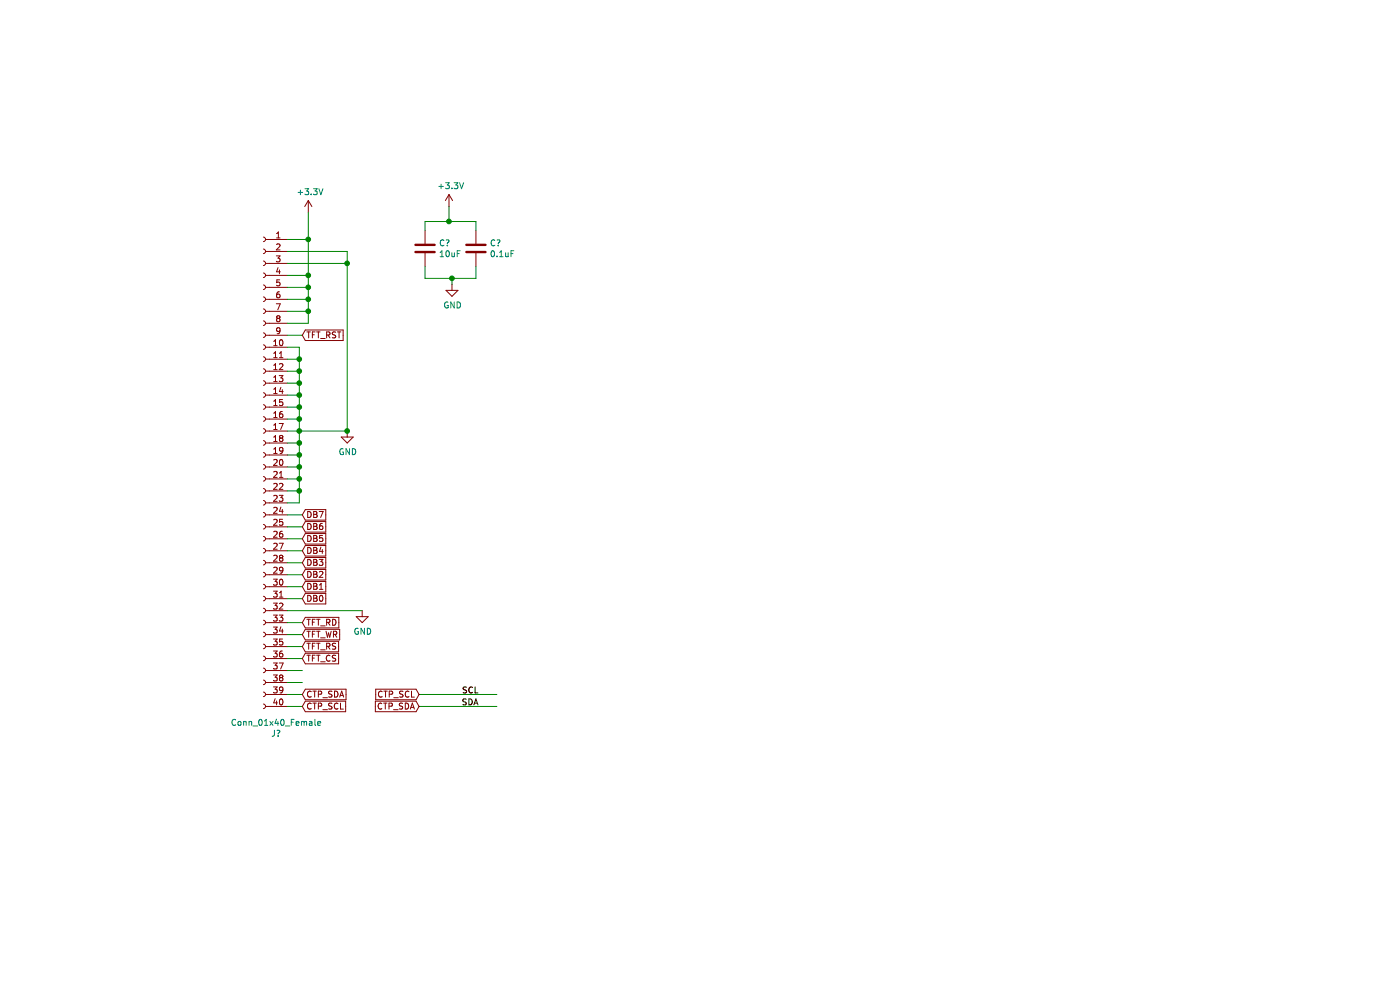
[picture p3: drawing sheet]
EESchema Schematic File Version 4
EELAYER 30 0
EELAYER END
$Descr A4 11693 8268
encoding utf-8
Sheet 3 3
Title ""
Date ""
Rev ""
Comp ""
Comment1 ""
Comment2 ""
Comment3 ""
Comment4 ""
$EndDescr
$Comp
L Connector:Conn_01x40_Female J?
U 1 1
P 2200 3900
F 0 "J?" H 2092 1675 50  0000 C CNN
F 1 "Conn_01x40_Female" H 2092 1766 50  0000 C CNN
F 2 "Connector_FFC-FPC:Hirose_FH12-40S-0.5SH_1x40-1MP_P0.50mm_Horizontal" H 2200 3900 50  0001 C CNN
F 3 "~" H 2200 3900 50  0001 C CNN
	1    2200 3900
	-1   0    0    -1  
$EndComp
Wire Wire Line
	2400 2000 2575 2000
$Comp
L power:+3.3V #PWR?
U 1 1
P 2575 1775
F 0 "#PWR?" H 2575 1625 50  0001 C CNN
F 1 "+3.3V" H 2590 1948 50  0000 C CNN
F 2 "" H 2575 1775 50  0001 C CNN
F 3 "" H 2575 1775 50  0001 C CNN
	1    2575 1775
	1    0    0    -1  
$EndComp
Wire Wire Line
	2575 1775 2575 2000
$Comp
L power:GND #PWR?
U 1 1
P 2900 3600
F 0 "#PWR?" H 2900 3350 50  0001 C CNN
F 1 "GND" H 2905 3427 50  0000 C CNN
F 2 "" H 2900 3600 50  0001 C CNN
F 3 "" H 2900 3600 50  0001 C CNN
	1    2900 3600
	1    0    0    -1  
$EndComp
Wire Wire Line
	2400 2200 2900 2200
Wire Wire Line
	2900 2200 2900 2100
Wire Wire Line
	2900 2100 2400 2100
Wire Wire Line
	2400 2300 2575 2300
Wire Wire Line
	2575 2300 2575 2000
Connection ~ 2575 2000
Wire Wire Line
	2400 2400 2575 2400
Wire Wire Line
	2575 2400 2575 2300
Connection ~ 2575 2300
Wire Wire Line
	2400 2500 2575 2500
Connection ~ 2575 2400
Wire Wire Line
	2400 2600 2575 2600
Wire Wire Line
	2575 2400 2575 2500
Connection ~ 2575 2500
Wire Wire Line
	2575 2500 2575 2600
Connection ~ 2900 2200
Wire Wire Line
	2525 2800 2400 2800
Text GLabel 2525 4300 2    50   Input ~ 0
DB7
Wire Wire Line
	2525 4300 2400 4300
Text GLabel 2525 4400 2    50   Input ~ 0
DB6
Text GLabel 2525 4500 2    50   Input ~ 0
DB5
Text GLabel 2525 4600 2    50   Input ~ 0
DB4
Text GLabel 2525 4700 2    50   Input ~ 0
DB3
Text GLabel 2525 4800 2    50   Input ~ 0
DB2
Text GLabel 2525 4900 2    50   Input ~ 0
DB1
Text GLabel 2525 5000 2    50   Input ~ 0
DB0
Wire Wire Line
	2400 4400 2525 4400
Wire Wire Line
	2400 4500 2525 4500
Wire Wire Line
	2400 4600 2525 4600
Wire Wire Line
	2525 4700 2400 4700
Wire Wire Line
	2400 4800 2525 4800
Wire Wire Line
	2400 4900 2525 4900
Wire Wire Line
	2400 5000 2525 5000
Text GLabel 2525 5200 2    50   Input ~ 0
TFT_RD
Text GLabel 2525 5300 2    50   Input ~ 0
TFT_WR
Text GLabel 2525 5400 2    50   Input ~ 0
TFT_RS
Text GLabel 2525 5800 2    50   Input ~ 0
CTP_SDA
Text GLabel 2525 5900 2    50   Input ~ 0
CTP_SCL
Wire Wire Line
	2400 5200 2525 5200
Wire Wire Line
	2525 5300 2400 5300
Wire Wire Line
	2400 5400 2525 5400
Wire Wire Line
	2525 5500 2400 5500
Wire Wire Line
	2400 5600 2525 5600
Wire Wire Line
	2525 5700 2400 5700
Wire Wire Line
	2400 5800 2525 5800
Wire Wire Line
	2525 5900 2400 5900
$Comp
L Device:C C?
U 1 1
P 3975 2075
AR Path="/5F7FDDC6/61C74901" Ref="C?"  Part="1" 
AR Path="/61C74901" Ref="C?"  Part="1" 
AR Path="/61DFC659/61C74901" Ref="C?"  Part="1" 
F 0 "C?" H 4090 2121 50  0000 L CNN
F 1 "0.1uF" H 4090 2030 50  0000 L CNN
F 2 "Capacitor_SMD:C_0805_2012Metric" H 4013 1925 50  0001 C CNN
F 3 "~" H 3975 2075 50  0001 C CNN
	1    3975 2075
	1    0    0    -1  
$EndComp
$Comp
L power:+3.3V #PWR?
U 1 1
P 3750 1725
AR Path="/5F7FDDC6/61C74907" Ref="#PWR?"  Part="1" 
AR Path="/61C74907" Ref="#PWR?"  Part="1" 
AR Path="/61DFC659/61C74907" Ref="#PWR?"  Part="1" 
F 0 "#PWR?" H 3750 1575 50  0001 C CNN
F 1 "+3.3V" H 3765 1898 50  0000 C CNN
F 2 "" H 3750 1725 50  0001 C CNN
F 3 "" H 3750 1725 50  0001 C CNN
	1    3750 1725
	1    0    0    -1  
$EndComp
Wire Wire Line
	3975 1850 3975 1925
$Comp
L power:GND #PWR?
U 1 1
P 3775 2375
AR Path="/5F7FDDC6/61C7490E" Ref="#PWR?"  Part="1" 
AR Path="/61C7490E" Ref="#PWR?"  Part="1" 
AR Path="/61DFC659/61C7490E" Ref="#PWR?"  Part="1" 
F 0 "#PWR?" H 3775 2125 50  0001 C CNN
F 1 "GND" H 3780 2202 50  0000 C CNN
F 2 "" H 3775 2375 50  0001 C CNN
F 3 "" H 3775 2375 50  0001 C CNN
	1    3775 2375
	1    0    0    -1  
$EndComp
$Comp
L Device:C C?
U 1 1
P 3550 2075
AR Path="/5F7FDDC6/61C74914" Ref="C?"  Part="1" 
AR Path="/61C74914" Ref="C?"  Part="1" 
AR Path="/61DFC659/61C74914" Ref="C?"  Part="1" 
F 0 "C?" H 3665 2121 50  0000 L CNN
F 1 "10uF" H 3665 2030 50  0000 L CNN
F 2 "Capacitor_SMD:C_0805_2012Metric" H 3588 1925 50  0001 C CNN
F 3 "~" H 3550 2075 50  0001 C CNN
	1    3550 2075
	1    0    0    -1  
$EndComp
Wire Wire Line
	3550 1925 3550 1850
Wire Wire Line
	3550 1850 3750 1850
Wire Wire Line
	3750 1725 3750 1850
Connection ~ 3750 1850
Wire Wire Line
	3750 1850 3975 1850
Wire Wire Line
	3775 2375 3775 2325
Wire Wire Line
	3775 2325 3550 2325
Wire Wire Line
	3550 2325 3550 2225
Wire Wire Line
	3775 2325 3975 2325
Wire Wire Line
	3975 2225 3975 2325
Connection ~ 3775 2325
Wire Wire Line
	2500 2900 2500 3000
Wire Wire Line
	2500 2900 2400 2900
Connection ~ 2500 3000
Wire Wire Line
	2500 3000 2400 3000
Wire Wire Line
	2500 3000 2500 3100
Wire Wire Line
	2500 4200 2400 4200
Wire Wire Line
	2500 4100 2400 4100
Connection ~ 2500 4100
Wire Wire Line
	2500 4100 2500 4200
Wire Wire Line
	2400 4000 2500 4000
Connection ~ 2500 4000
Wire Wire Line
	2500 4000 2500 4100
Wire Wire Line
	2400 3900 2500 3900
Connection ~ 2500 3900
Wire Wire Line
	2500 3900 2500 4000
Wire Wire Line
	2400 3300 2500 3300
Connection ~ 2500 3300
Wire Wire Line
	2500 3300 2500 3400
Wire Wire Line
	2400 3400 2500 3400
Connection ~ 2500 3400
Wire Wire Line
	2500 3400 2500 3500
Wire Wire Line
	2400 3500 2500 3500
Connection ~ 2500 3500
Wire Wire Line
	2500 3500 2500 3600
Wire Wire Line
	2400 3600 2500 3600
Connection ~ 2500 3600
Wire Wire Line
	2500 3600 2500 3700
Wire Wire Line
	2400 3700 2500 3700
Connection ~ 2500 3700
Wire Wire Line
	2500 3700 2500 3800
Wire Wire Line
	2400 3800 2500 3800
Connection ~ 2500 3800
Wire Wire Line
	2500 3800 2500 3900
Wire Wire Line
	2400 3100 2500 3100
Connection ~ 2500 3100
Wire Wire Line
	2500 3100 2500 3200
Wire Wire Line
	2500 3200 2400 3200
Connection ~ 2500 3200
Wire Wire Line
	2500 3200 2500 3300
Wire Wire Line
	2900 3600 2500 3600
Text GLabel 2525 2800 2    50   Input ~ 0
TFT_RST
Connection ~ 2900 3600
Text GLabel 2525 5500 2    50   Input ~ 0
TFT_CS
Text Label 4000 5800 2    50   ~ 0
SCL
Text Label 4000 5900 2    50   ~ 0
SDA
Wire Wire Line
	4150 5800 3500 5800
Wire Wire Line
	4150 5900 3500 5900
Text GLabel 3500 5900 0    50   Input ~ 0
CTP_SDA
Text GLabel 3500 5800 0    50   Input ~ 0
CTP_SCL
$Comp
L power:GND #PWR?
U 1 1
P 3025 5100
F 0 "#PWR?" H 3025 4850 50  0001 C CNN
F 1 "GND" H 3030 4927 50  0000 C CNN
F 2 "" H 3025 5100 50  0001 C CNN
F 3 "" H 3025 5100 50  0001 C CNN
	1    3025 5100
	1    0    0    -1  
$EndComp
Wire Wire Line
	2400 5100 3025 5100
Wire Wire Line
	2900 2200 2900 3600
Wire Wire Line
	2400 2700 2575 2700
Wire Wire Line
	2575 2700 2575 2600
Connection ~ 2575 2600
$EndSCHEMATC
